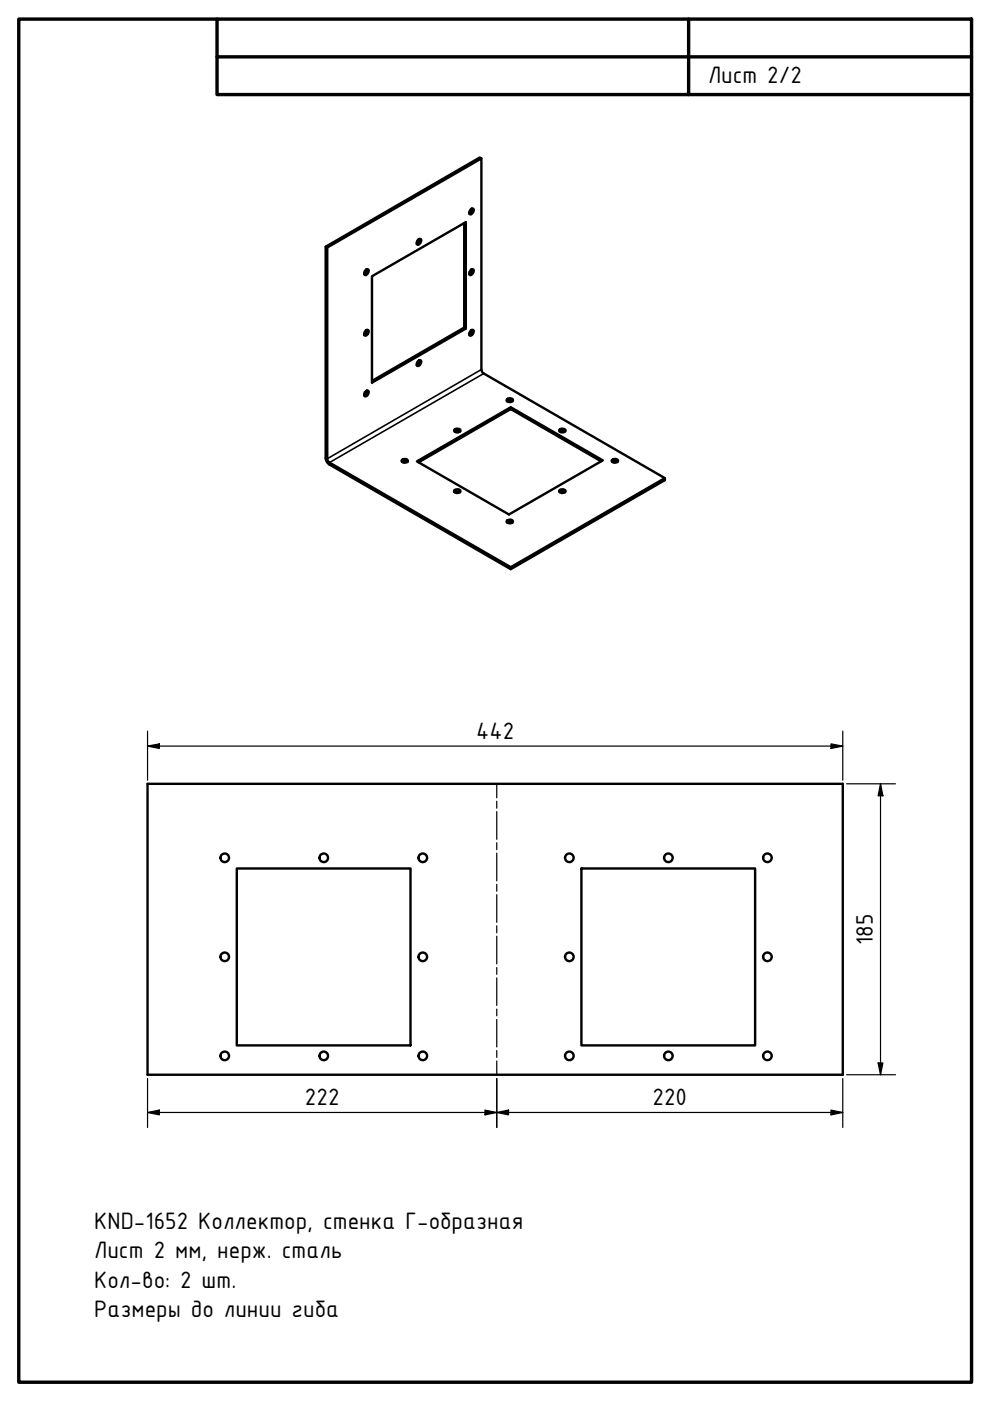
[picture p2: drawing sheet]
<svg xmlns="http://www.w3.org/2000/svg" width="210mm" height="297mm" viewBox="0 0 210 297" stroke-linecap="round" stroke-linejoin="round" font-family="sans-serif">
<!-- layer: Visible (ISO) -->
<g fill="none" stroke="#000" stroke-width=".51">
<path d="M102.1 33.6l-.4-.2-32.7 18.9M69 52.3l.4 .2 .1 45.1 .3 .5 38.5 22.2v.4l-38.5-22.2-.5-.6-.3-.6zM69.4 52.5l32.7-18.9v44.7l.2 .6 38.7 22.5v.4l-32.7 18.9M77.5 57.3l.5-.2a.79 .79 0 0 1-.7 1.2v-.6zM77.8 57.1l-.1 .6-.5 .4M88.6 50.8l.2-.1a.31 .31 0 0 1 .4 0 .31 .31 0 0 1 .1 .3l-.2 .6-.5 .3-.3-.4zM88.9 50.7l-.1 .6-.5 .4M98.4 47.3v22.2l.4 .2v-22.6l-19.9 11.5v22.5l19.9-11.4M99.8 57.3l.1-.2a.31 .31 0 0 1 .4 0 .31 .31 0 0 1 .2 .2l-.3 .7-.5 .3-.2-.4zM99.9 44.3a.31 .31 0 0 1 .4-.1 .31 .31 0 0 1 .2 .3 .67 .67 0 0 1-.3 .7 .67 .67 0 0 1-.7 .1v-.4zM100.1 44.2l-.2 .6-.4 .4M100.1 57.1l-.2 .6-.4 .4"/>
<path d="M77.5 70.1l.4-.2a.7 .7 0 0 1 .2 .8 .7 .7 0 0 1-.7 .5l-.2-.4zM77.8 70l-.1 .6-.5 .4M88.6 76.6a.39 .39 0 0 1 .7-.1 .8 .8 0 0 1-.9 1v-.5zM88.9 76.4l-.1 .6-.5 .4M98.4 69.5l-19.5 11.3M99.8 70.1a.39 .39 0 0 1 .6-.1 .8 .8 0 0 1-.8 1.1l-.1-.5zM100.1 70l-.2 .6-.4 .4M77.3 83.2l.6-.4a.7 .7 0 0 1 .2 .8 .7 .7 0 0 1-.7 .5l-.2-.3zM77.8 82.8l-.1 .6-.5 .4M85.2 97.6a.74 .74 0 0 1 .7-.3 .74 .74 0 0 1 .6 .5 .73 .73 0 0 1-.8 .3 .73 .73 0 0 1-.5-.5zM85.2 97.9l.4-.2 .8 .2M96.3 91.1l.6-.2 .5 .1 .2 .2a.68 .68 0 0 1-.7 .5 .68 .68 0 0 1-.6-.6z"/>
<path d="M96.4 91.5l.3-.2 .8 .2M107.5 85l.4-.1 .8 .1M107.6 84.6l.5-.2 .6 .3a.68 .68 0 0 1-.5 .6 .68 .68 0 0 1-.8-.3zM108.3 86.3l19.5 11.3-19.9 11.5-19.5-11.3 19.9-11.5v.4M118.6 91.1a.74 .74 0 0 1 1.3 .3 .81 .81 0 0 1-1.4-.1zM118.7 91.5l.3-.2 .8 .2M127.5 97.8l-19.2-11.1-19.6 11.3M129.8 97.6a.7 .7 0 0 1 .7-.3 .7 .7 0 0 1 .5 .5 .81 .81 0 0 1-1.3-.1zM129.8 97.9l.3-.2 .8 .2M96.3 104a.78 .78 0 0 1 1.3 .2 .71 .71 0 0 1-.7 .4 .71 .71 0 0 1-.6-.6zM96.4 104.3l.3-.1 .8 .1M107.5 110.4a.74 .74 0 0 1 1.3 .2 .84 .84 0 0 1-1.4 0z"/>
<path d="M107.5 110.8l.6-.2 .6 .2M118.6 104a.74 .74 0 0 1 1.3 .2 .79 .79 0 0 1-1.4-.1zM118.7 104.3l.3-.1 .8 .1M141 101.4l-32.7 18.9M31.3 166.2h147.4v61.7h-147.4zM50.2 184.1h36.8v37.5h-36.8zM123.3 184.1h36.8v37.5h-36.8z"/>
<circle cx="47.6" cy="181.9" r=".91"/>
<circle cx="68.6" cy="181.9" r=".91"/>
<circle cx="89.6" cy="181.9" r=".91"/>
<circle cx="120.7" cy="181.9" r=".91"/>
<circle cx="141.7" cy="181.9" r=".91"/>
<circle cx="162.7" cy="181.9" r=".91"/>
<circle cx="47.6" cy="202.9" r=".91"/>
<circle cx="89.6" cy="202.9" r=".91"/>
<circle cx="120.7" cy="202.9" r=".91"/>
<circle cx="162.7" cy="202.9" r=".91"/>
<circle cx="47.6" cy="223.9" r=".91"/>
<circle cx="68.6" cy="223.9" r=".91"/>
<circle cx="89.6" cy="223.9" r=".91"/>
<circle cx="120.7" cy="223.9" r=".91"/>
<circle cx="141.7" cy="223.9" r=".91"/>
<circle cx="162.7" cy="223.9" r=".91"/>
</g>
<!-- layer: Visible Narrow (ISO) -->
<path d="M102.1 78.3l-32.7 19-.4-.2M102.6 79.2l-32.8 18.9v.4" fill="none" stroke="#000" stroke-width=".34"/>
<!-- layer: Bend Centerline (ISO) -->
<g fill="none" stroke="#000" stroke-width=".25">
<path d="M105.3 166.2v2.9M105.3 169.9v1.5M105.3 172.1v5.9M105.3 178.7v1.5M105.3 180.9v5.9M105.3 187.5v1.5M105.3 189.7v5.9M105.3 196.3v1.5M105.3 198.5v5.9M105.3 205.1v1.5M105.3 207.3v5.9M105.3 213.9v1.5"/>
<path d="M105.3 216.1v5.9M105.3 222.7v1.5M105.3 224.9v3"/>
</g>
<!-- layer: Border (ISO) -->
<path d="M4 4h202v289.1h-202zM46 4v16.1h160M46 12.1h160M146 4v16.1" fill="none" stroke="#000" stroke-width=".72"/>
<!-- layer: Dimension (ISO) -->
<g fill="none" stroke="#000" stroke-width=".25">
<path d="M31.3 158.2l2.5-.5v1zM31.3 155v10.4M31.3 158.2h147.4M176.2 157.7l2.5 .5-2.5 .5zM178.7 155v10.4M179.5 166.2h10.4M186.7 166.2l.5 2.5h-1zM186.7 166.2v61.7M31.3 235.9l2.5-.5v1zM31.3 235.9h147.4M31.3 228.7v10.3M102.8 235.4l2.5 .5-2.5 .5z"/>
<path d="M105.3 235.9l2.5-.5v1zM105.3 228.7v10.3M176.2 235.4l2.5 .5-2.5 .5zM178.7 228.7v10.3M179.5 227.9h10.4M186.2 225.4h1l-.5 2.5z"/>
</g>
<path d="M31.3 158.2l2.5-.5v1zM176.2 157.7l2.5 .5-2.5 .5zM186.7 166.2l.5 2.5h-1zM31.3 235.9l2.5-.5v1zM102.8 235.4l2.5 .5-2.5 .5zM105.3 235.9l2.5-.5v1zM176.2 235.4l2.5 .5-2.5 .5zM186.2 225.4h1l-.5 2.5z" fill="#000"/>
<g font-size="5.4">
<text x="150.1" y="17.6">Лист 2/2</text>
<text x="101" y="156.6">442</text>
<text x="185.1" y="200.3" transform="rotate(-90 185.1 200.3)">185</text>
<text x="64.6" y="234.3">222</text>
<text x="138.3" y="234.3">220</text>
<text x="20" y="260.5">KND-1652 Коллектор, стенка Г-образная</text>
<text x="20" y="266.8">Лист 2 мм, нерж. сталь</text>
<text x="20" y="273">Кол-во: 2 шт.</text>
<text x="20" y="279.2">Размеры до линии гиба</text>
</g>
</svg>
